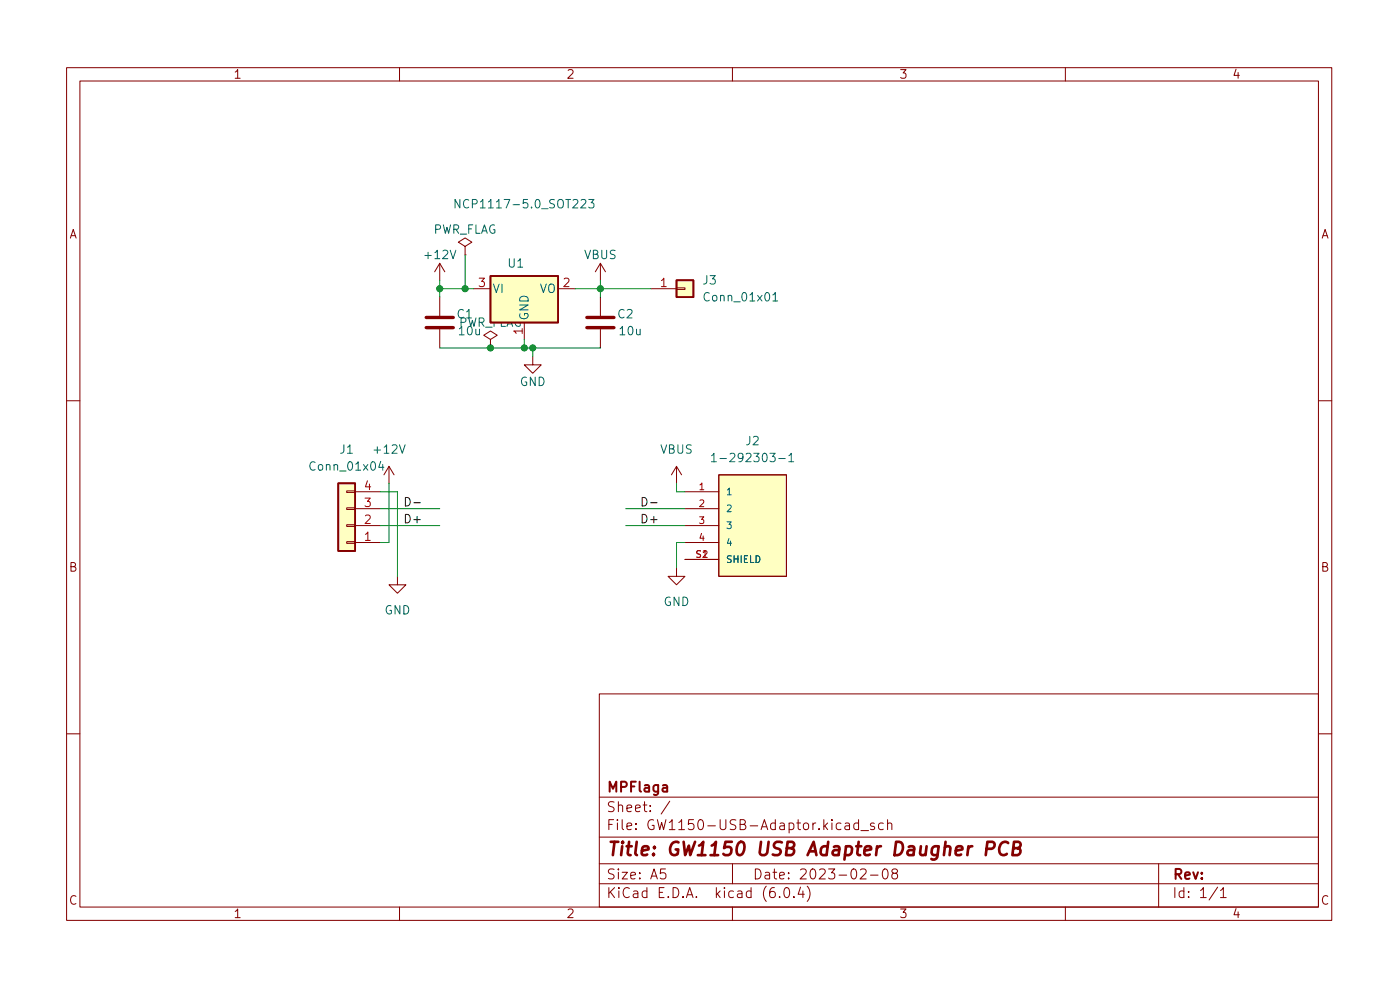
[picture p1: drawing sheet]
<svg xmlns="http://www.w3.org/2000/svg" width="210mm" height="148mm" viewBox="0 0 210 148" stroke-linecap="round" stroke-linejoin="round" font-family="sans-serif">
<g fill="none" stroke="#840000" stroke-width=".15">
<path d="M10 10.2h190v128h-190zM12 12.2h186v124h-186zM60 10.2v2M110 10.2v2M160 10.2v2M66 39.5l.8 1.3M66 39.5v2.6M66 39.5l-.7 1.3M69.8 37l1.1-.6-1.1-.7-1 .7 1 .6v1.3M69.8 38.3h.1M90.2 39.5v2.6M90.2 39.5l.7 1.3"/>
<path d="M90.2 39.5l-.8 1.3M66 44.6v2.8M66 49.4v2.8M71.1 43.3h2.6M73.7 51l1-.7-1-.6-1.1 .6 1.1 .7v1.2M73.7 52.2h.1M78.7 48.4v2.6M80 53.5v1.3h-1.3l1.3 1.2 1.3-1.2h-1.3M83.8 43.3h2.6M90.2 44.6v2.8M90.2 49.4v2.8M97.8 43.3h3.8"/>
<path d="M101.6 43.2h1.3v.3h-1.3zM10 60.2h2M52.1 73.7h1.2v.2h-1.2zM52.1 76.2h1.2v.3h-1.2zM52.1 78.8h1.2v.2h-1.2zM53.3 78.9h3.8M53.3 76.4h3.8M53.3 73.8h3.8M58.4 70l.8 1.3M58.4 70v2.6M58.4 70l-.7 1.3M101.6 70l.8 1.3"/>
<path d="M101.6 70v2.6M101.6 70l-.8 1.3M102.9 78.9h5M102.9 76.4h5M102.9 73.8h5M107.9 71.3h10.2v15.2h-10.2zM198 60.2h2M52.1 81.3h1.2v.3h-1.2zM53.3 81.4h3.8M59.7 86.5v1.3h-1.3l1.3 1.3 1.3-1.3h-1.3M101.6 85.3v1.2h-1.3l1.3 1.3 1.3-1.3h-1.3M102.9 81.4h5"/>
<path d="M102.9 84h5M10 110.2h2M90 104.2h108v32h-108zM90 119.7h108M198 110.2h2M60 136.2v2M90 132.7h108M90 129.7h108M90 125.7h108M99.9 130.4h-.7v.8l.2-.2 .5 .1 .1 .2-.1 .5-.2 .1h-.3l-.2-.1M100.6 120.3l-1.3 1.9M110 136.2v2"/>
<path d="M110 129.7v3M117.1 134.6v.1M117.9 133.3l.3-.1a.94 .94 0 0 1 0 1.5h-.1a1 1 0 0 1-.2-1.4zM119.2 134.6v.1M120.2 133.2l-.3 1h.9M120.6 133.7v1M121.2 133a1.72 1.72 0 0 1 0 2.3M126.9 123.6h.6l.1 .9M127.6 123.9l-.5 .1a.29 .29 0 0 0-.2 .3 .29 .29 0 0 0 .2 .2h.5M128.9 123.6l-.4-.1-.3 .3v.5l.2 .2h.5M128.9 123v1.5M129.2 130.6l.2-.2 .5 .1a.41 .41 0 0 1 .1 .6l-.8 .8h.9"/>
<path d="M129.3 124.7h1.1M130.7 131.4h1.2M131.3 123.6l-.4-.1-.2 .3 .1 .2 .5 .1v.4h-.6M132.7 123.6l-.5-.1-.3 .3v.5l.2 .2h.6M132.7 130.5l.3-.1a.94 .94 0 0 1 0 1.5h-.1a1 1 0 0 1-.2-1.4zM133.3 123.7a.37 .37 0 0 1 .6 .1v.7M133.3 123v1.5M134.2 131.1l-.3-.3 .1-.2 .2-.2 .5 .1 .1 .2-.1 .2-.6 .3-.2 .2 .1 .4 .2 .1h.5l.1-.2-.1-.5-.2-.1M160 136.2v2M174 129.7v6.5M182.9 133.2l-1.3 1.9M183.3 133.7l.4-.5v1.5"/>
<path d="M183.3 134.7h.9"/>
</g>
<path d="M148.2 127.4h.7a.55 .55 0 0 0 .5-.5 .55 .55 0 0 0-.3-.5h-.8l-.3 2M151.4 126.6a.8 .8 0 0 0-.9-.1 .8 .8 0 0 0-.4 .7 .76 .76 0 0 0 .1 .9 .76 .76 0 0 0 .9 .2l.1-.1M152.2 127.3h.6a.49 .49 0 0 0 .5-.4 .49 .49 0 0 0-.3-.5h-.7l-.3 2h.8a.53 .53 0 0 0 .5-.5 .53 .53 0 0 0-.5-.6" fill="none" stroke="#840000" stroke-width=".4"/>
<g fill="#ffffc2" stroke="#ffffc2" stroke-width=".15">
<path d="M50.8 72.6h2.5v10.1h-2.5z"/>
<path d="M107.9 71.3h10.2v15.2h-10.2z"/>
<path d="M73.7 41.4h10.1v7h-10.1z"/>
<path d="M101.6 42.1h2.5v2.5h-2.5z"/>
</g>
<path d="M73.7 41.4h10.1v7h-10.1zM101.6 42.1h2.5v2.5h-2.5zM50.8 72.6h2.5v10.1h-2.5z" fill="none" stroke="#840000" stroke-width=".25"/>
<path d="M69.1 29.9v1.3l-.8-1.3v1.3M88.4 29.9h.8l-.4 .5 .3 .1v.6l-.1 .1h-.4l-.2-.1M116.1 44.3l.3-.4v1.3M116.1 45.2h.7M57.2 69.3l-.3 .9h.8M57.5 69.7v.9M106.9 68.4l.3-.4v1.3M106.9 69.3h.7M117 68.8h.9M118.5 68.4l.3-.4v1.3M118.5 69.3h.7" fill="none" stroke="#006464" stroke-width=".15"/>
<path d="M64 49.2h4.1M64 47.7h4.1M88.1 49.2h4.1M88.1 47.7h4.1" fill="none" stroke="#840000" stroke-width=".51"/>
<path d="M60.9 74.7a.64 .64 0 0 1 .7 .6 .64 .64 0 0 1-.7 .7zM62.2 75.5h.9M96.4 74.7a.64 .64 0 0 1 .8 .6 .64 .64 0 0 1-.8 .7zM97.7 75.5h1" fill="none" stroke="#0f0f0f" stroke-width=".15"/>
<g fill="none" stroke="#009600" stroke-width=".15">
<path d="M69.8 38.3v5M66 42.1v2.5M66 43.3h5.1M66 52.2h24.2M78.7 51v1.2M80 52.2v1.3M86.4 43.3h11.4M90.2 42.1v2.5M57.1 73.8h2.6v12.7M57.1 76.4h8.9M57.1 78.9h8.9M58.4 72.6v8.8h-1.3"/>
<path d="M94 76.4h8.9M94 78.9h8.9M101.6 72.6v1.2h1.3M102.9 81.4h-1.3v3.9"/>
</g>
<g fill="#009600" stroke="#009600" stroke-width=".15">
<circle cx="66" cy="43.3" r=".46"/>
<circle cx="80" cy="52.2" r=".46"/>
<circle cx="78.7" cy="52.2" r=".46"/>
<circle cx="69.8" cy="43.3" r=".46"/>
<circle cx="73.7" cy="52.2" r=".46"/>
<circle cx="90.2" cy="43.3" r=".46"/>
</g>
<text font-size="2.8" fill="#840000" x="91" y="128.5">Title: GW1150 USB Adapter Daugher PCB</text>
<g font-size="2.1" fill="#840000">
<text x="91" y="118.9">MPFlaga</text>
<text x="91" y="124.6">File: GW1150-USB-Adaptor.kicad_sch</text>
<text x="91" y="121.9">Sheet: /</text>
<text x="91" y="134.8">KiCad E.D.A. kicad (6.0.4)</text>
<text x="91" y="132">Size: A5</text>
<text x="113" y="132">Date: 2023-02-08</text>
<text x="176" y="132">Rev:</text>
<text x="176" y="134.8">Id: 1/1</text>
</g>
<g font-size="1.8" fill="#840000">
<text x="35" y="11.8">1</text>
<text x="85" y="11.8">2</text>
<text x="135" y="11.8">3</text>
<text x="185" y="11.8">4</text>
<text x="10.3" y="35.8">A</text>
<text x="198.4" y="35.8">A</text>
<text x="10.3" y="85.8">B</text>
<text x="198.4" y="85.8">B</text>
<text x="10.3" y="135.8">C</text>
<text x="35" y="137.8">1</text>
<text x="85" y="137.8">2</text>
<text x="135" y="137.8">3</text>
<text x="185" y="137.8">4</text>
<text x="198.4" y="135.8">C</text>
</g>
<g font-size="1.8" fill="#006464">
<text x="64.9" y="35.1">PWR_FLAG</text>
<text x="69.6" y="31.3">NCP1117-5.0_SOT223</text>
<text x="64" y="38.9">+12V</text>
<text x="76.3" y="40.2">U1</text>
<text x="87.7" y="38.9">VBUS</text>
<text x="68.7" y="47.8">C1</text>
<text x="73.9" y="44">VI</text>
<text x="81" y="44">VO</text>
<text x="92.8" y="47.8">C2</text>
<text x="105.6" y="42.7">J3</text>
<text x="106.1" y="45.2">Conn_01x01</text>
<text x="68.7" y="49.1">PWR_FLAG</text>
<text x="69" y="50.3">10u</text>
<text x="79.4" y="48.2" transform="rotate(-90 79.4 48.2)">GND</text>
<text x="93.1" y="50.3">10u</text>
<text x="78" y="57.9">GND</text>
<text x="46.9" y="70.6">Conn_01x04</text>
<text x="51.1" y="68.1">J1</text>
<text x="56.3" y="68.1">+12V</text>
<text x="99.1" y="68.1">VBUS</text>
<text x="108.5" y="69.4">1-292303-1</text>
<text x="112" y="66.8">J2</text>
<text x="57.7" y="92.2">GND</text>
<text x="99.6" y="91">GND</text>
</g>
<g font-size="1.8" fill="#a90000">
<text x="71.9" y="43.1">3</text>
<text x="84.6" y="43.1">2</text>
<text x="99.2" y="43.1">1</text>
<text x="78.5" y="50.2" transform="rotate(-90 78.5 50.2)">1</text>
<text x="54.8" y="76.1">3</text>
<text x="54.8" y="73.6">4</text>
<text x="54.8" y="81.2">1</text>
<text x="54.8" y="78.6">2</text>
</g>
<g font-size="1.8" fill="#0f0f0f">
<text x="61.2" y="78.6">D+</text>
<text x="96.7" y="78.6">D+</text>
</g>
<g font-size="1.4" fill="#a90000">
<text x="105" y="73.6">1</text>
<text x="105" y="76.1">2</text>
<text x="104.5" y="83.7">S1</text>
<text x="105" y="78.6">3</text>
<text x="105" y="81.2">4</text>
<text x="105.5" y="83.7">2</text>
</g>
<g font-size="1.4" fill="#006464">
<text x="109" y="74.3">1</text>
<text x="109" y="76.9">2</text>
<text x="109" y="79.4">3</text>
<text x="109" y="81.9">4</text>
<text x="109" y="84.5">SHIELD</text>
</g>
</svg>
